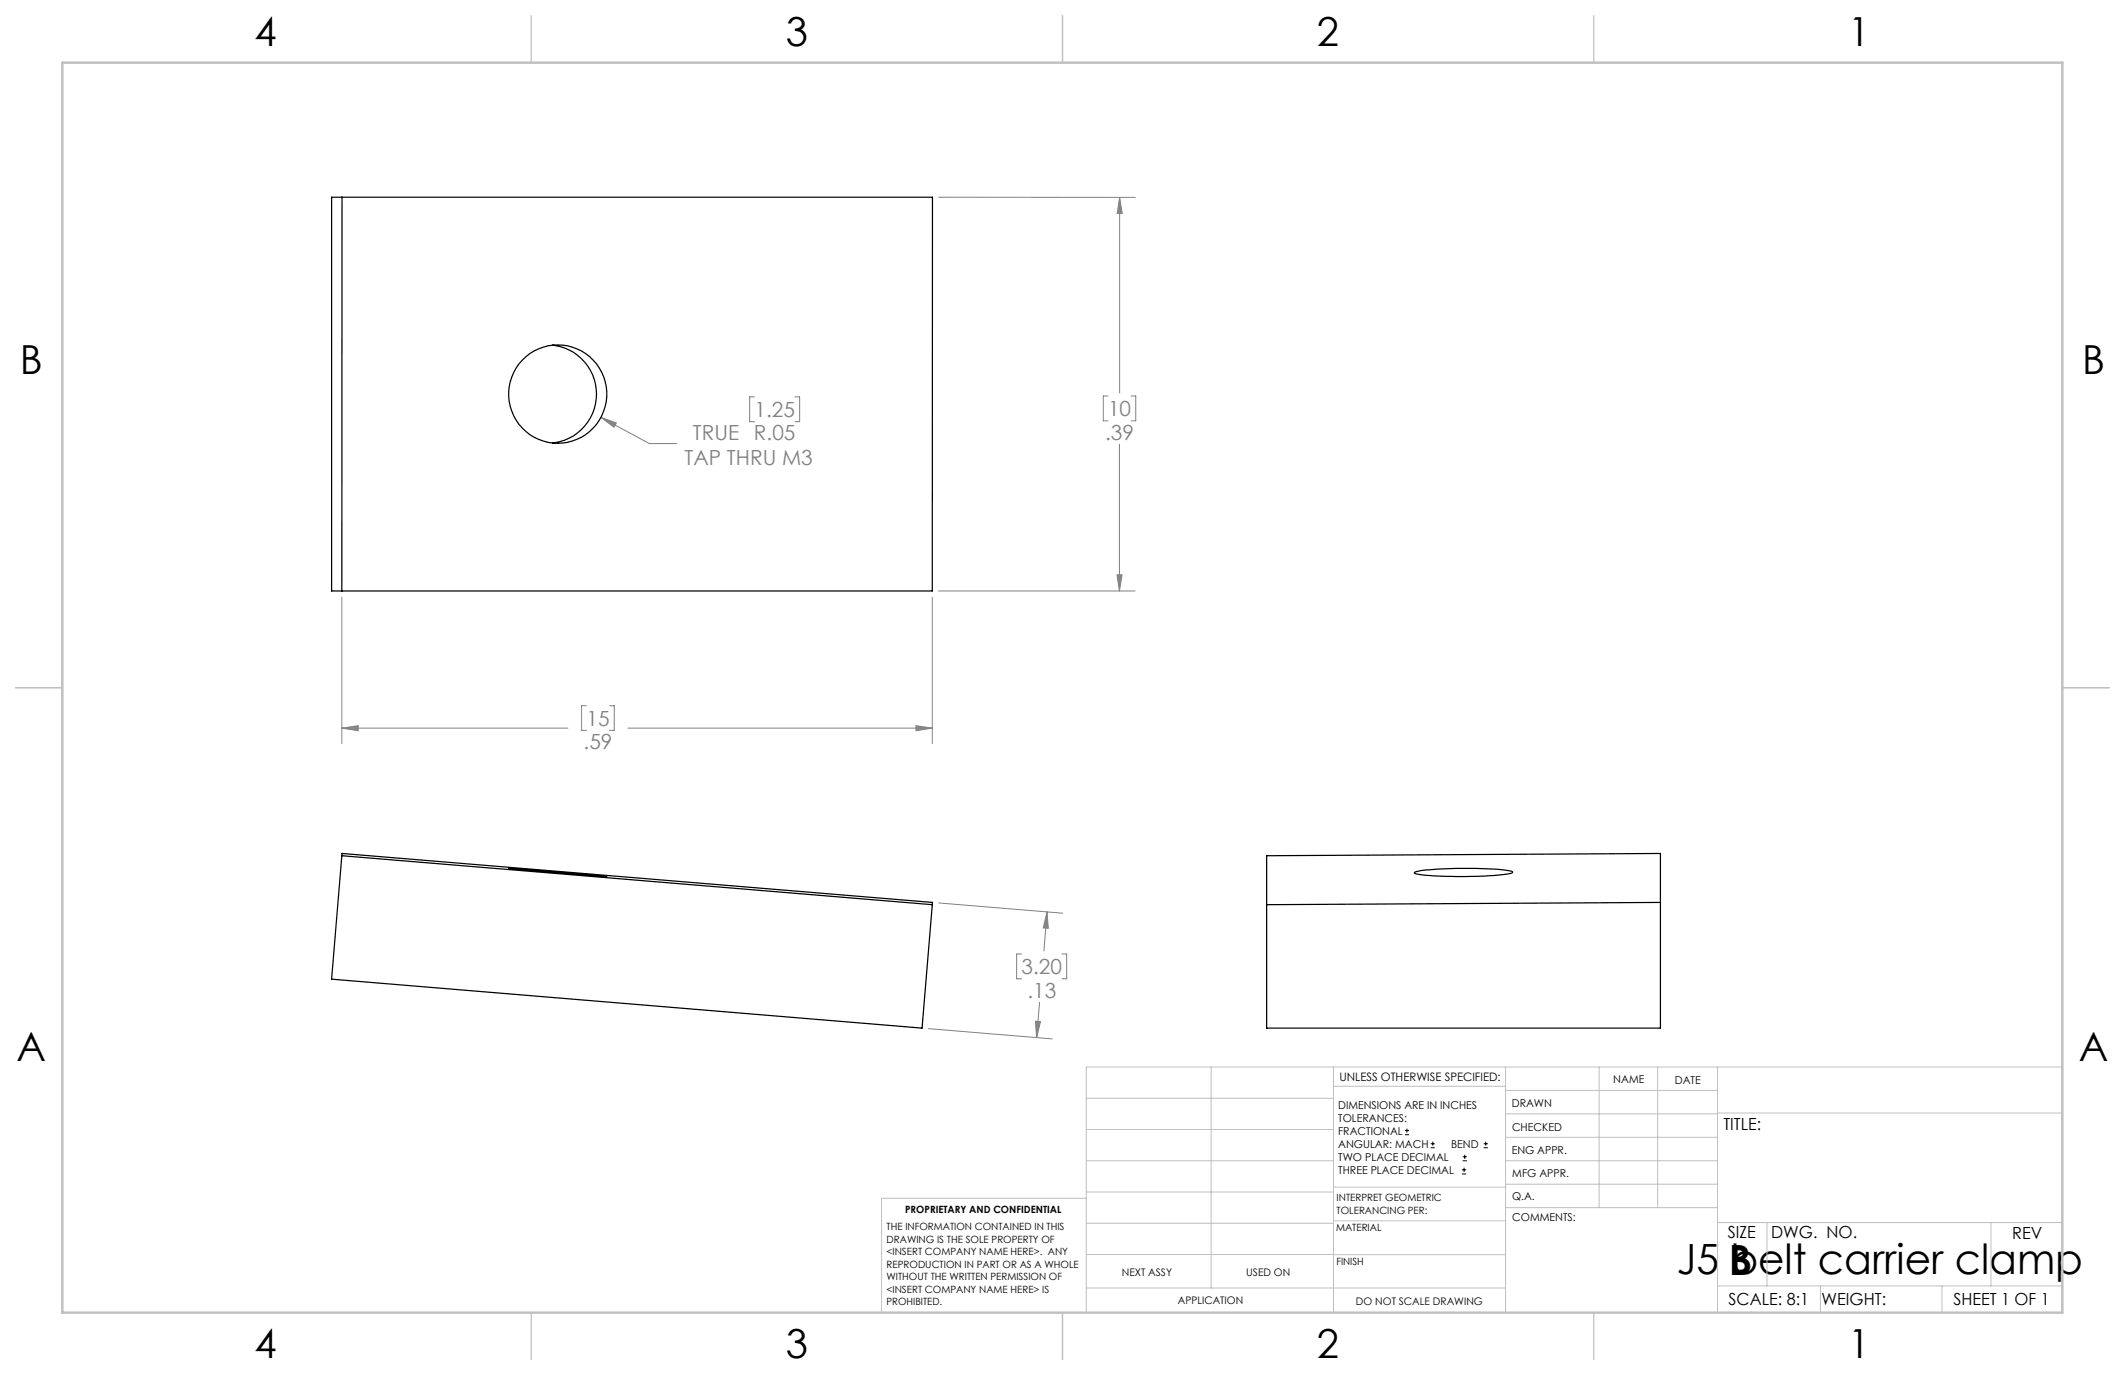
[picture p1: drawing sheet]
<svg xmlns="http://www.w3.org/2000/svg" width="432mm" height="279mm" viewBox="0 0 432 279" stroke-linecap="round" stroke-linejoin="round" font-family="sans-serif">
<g fill="none" stroke="#000" stroke-width=".2">
<path d="M285.5 230.6h.8M285.5 229.7h.8M285.9 229.3v.9M290.7 233.2h.8M290.7 232.4h.8M291.1 232v.8M297.1 238.5h.8M297.1 237.7h.8M297.2 235.9h.9M297.2 235.1h.9M297.5 237.3v.8M297.6 234.6v.9"/>
<path d="M301.5 233.2h.8M301.5 232.4h.8M301.9 232v.8"/>
</g>
<g fill="none" stroke="#808080" stroke-width=".2">
<path d="M190.7 40.1h40M227.5 40.1l.5 3.3h-1zM227.5 40.1v39.7M122.1 84.8l3.1 1.1-.4 .9zM122.1 84.8l9.8 5.3h5.6M153.3 80.6h-1v5.1h1M161.5 80.6h1v5.1h-1M225.1 80.5h-.9v5h.9M227.5 90.3v29.8M229.8 80.5h1v5h-1M227 116.8h1l-.5 3.3zM69.5 121.4v29.7"/>
<path d="M189.4 121.4v29.7M190.7 120.1h39.9M69.5 148l3.3-.5v1zM69.5 148h45.9M119.2 143.4h-1v5h1M123.9 143.4h.9v5h-.9M127.6 148h61.8M186.1 147.5l3.3 .5-3.3 .5zM190.7 183.5l25.2 2.1M207.6 193.9h-1v5h1M212.8 185.3l.2 3.3h-1zM212.8 185.3l-.7 7.9"/>
<path d="M215.8 193.9h.9v5h-.9M188.6 209l25.2 2.1M210.4 207.5l1 .1-.8 3.3zM211.2 203.7l-.6 7.2"/>
</g>
<g fill="none" stroke="#c0c0c0" stroke-width=".2">
<path d="M246.1 216.8v44.9M271 216.8v49.9M305.9 216.8v49.9M324.9 216.8v28.6M336.8 216.8v28.6M349 216.8v49.9M419.1 216.8h-198.4v49.9M220.7 235.9h50.3M220.7 229.5h50.3M220.7 223.2h50.3M271 220.7h34.9M305.9 231.1h43.1"/>
<path d="M305.9 226.3h43.1M305.9 221.6h43.1M305.9 235.9h43.1M349 226.2h70.1M220.7 248.6h50.3M220.7 242.2h50.3M220.7 254.9h50.3M220.7 243.5h-41.6v23.2M271 255h34.9M271 248.1h35M271 241.2h35M305.9 240.6h43.1"/>
<path d="M306 245.4h43M349 248.4h70.1M359.1 248.4v12.9M404.6 248.4v12.9M220.7 261.7h85.2M349 261.3h70.1M369.9 261.3v5.4M394.6 261.3v5.4"/>
</g>
<path d="M108 3.2v9.5M215.9 3.2v9.5M323.8 3.2v9.5M3.1 139.7h9.6M419.1 139.7h9.5M108 266.7v9.6M215.9 266.7v9.6M323.8 266.7v9.6" fill="none" stroke="#c0c0c0" stroke-width=".25"/>
<path d="M12.7 12.7h406.4v254h-406.4z" fill="none" stroke="#c0c0c0" stroke-width=".5"/>
<path d="M212.8 185.3l.2 3.3h-1zM210.4 207.5l1 .1-.8 3.3zM186.1 147.5l3.3 .5-3.3 .5zM69.5 148l3.3-.5v1zM227 116.8h1l-.5 3.3zM227.5 40.1l.5 3.3h-1zM122.1 84.8l2.7 2 .4-.9z" fill="#808080"/>
<g fill="none" stroke="#000" stroke-width=".25">
<path d="M67.4 40.1h122.1l-.1 80h-122zM69.5 40.1v80M112.3 70.1a10 10 0 0 1 8.9 10 10 10 0 0 1-8.9 9.9M69.5 173.9l-2.1 25.1 120 9.9 2-25.1M69.5 173.9l119.9 9.9M69.5 173.9v-.5l120 10-.1 .4M103.4 176.5l19.9 1.6zM257.4 173.9l80-.5v35.5h-80zM287.4 177.3a25 25 0 0 1 7.5-.8 56 56 0 0 1 12.4 .6l.1 .1a6.4 6.4 0 0 1-3.1 .6 85.1 85.1 0 0 1-16.4-.2l-.5-.2zM337.4 183.4l-80 .4"/>
<circle cx="113.3" cy="80.1" r="10"/>
</g>
<g font-size="8.5">
<text x="340.7" y="258.9">J5 belt carrier clamp</text>
<text x="351.3" y="259">B</text>
</g>
<g font-size="8.1">
<text x="51.7" y="9.3">4</text>
<text x="159.7" y="9.3">3</text>
<text x="267.6" y="9.3">2</text>
<text x="375.6" y="9.3">1</text>
<text x="4" y="76">B</text>
<text x="423.1" y="76">B</text>
<text x="3.3" y="215.7">A</text>
<text x="422.4" y="215.7">A</text>
<text x="51.7" y="276">4</text>
<text x="159.7" y="276">3</text>
<text x="267.6" y="276">2</text>
<text x="375.6" y="276">1</text>
</g>
<g font-size="4.2" fill="#808080">
<text x="140.8" y="89.4">TRUE</text>
<text x="153.2" y="89.5">R.05</text>
<text x="153.3" y="84.7">1.25</text>
<text x="224.6" y="89.3">.39</text>
<text x="225.2" y="84.6">10</text>
<text x="139.1" y="94.5">TAP THRU M3</text>
<text x="119.2" y="147.5">15</text>
<text x="118.6" y="152.2">.59</text>
<text x="207.6" y="198">3.20</text>
<text x="208.8" y="202.7">.13</text>
</g>
<g font-size="3.4">
<text x="350.2" y="229.5">TITLE:</text>
<text x="351.1" y="251.6">SIZE</text>
<text x="359.9" y="251.6">DWG. NO.</text>
<text x="408.9" y="251.7">REV</text>
<text x="351.2" y="265.2">SCALE: 8:1</text>
<text x="370.1" y="265.3">WEIGHT:</text>
<text x="396.9" y="265.2">SHEET 1 OF 1</text>
</g>
<text font-size="2.4" x="272.2" y="219.7">UNLESS OTHERWISE SPECIFIED:</text>
<g font-size="2.2">
<text x="327.8" y="220.1">NAME</text>
<text x="340.3" y="220.2">DATE</text>
<text x="271.9" y="225.3">DIMENSIONS ARE IN INCHES</text>
<text x="271.9" y="227.9">TOLERANCES:</text>
<text x="307.2" y="224.9">DRAWN</text>
<text x="271.9" y="230.6">FRACTIONAL</text>
<text x="271.9" y="233.2">ANGULAR: MACH</text>
<text x="294.9" y="233.2">BEND</text>
<text x="307.3" y="229.8">CHECKED</text>
<text x="271.9" y="235.9">TWO PLACE DECIMAL</text>
<text x="271.9" y="238.5">THREE PLACE DECIMAL</text>
<text x="307.2" y="234.5">ENG APPR.</text>
<text x="307.3" y="239.2">MFG APPR.</text>
<text x="307.3" y="243.9">Q.A.</text>
<text x="307.3" y="248.1">COMMENTS:</text>
</g>
<g font-size="2.1">
<text x="227.9" y="259.2">NEXT ASSY</text>
<text x="253.3" y="259.2">USED ON</text>
<text x="239.3" y="265">APPLICATION</text>
<text x="275.5" y="265.1">DO NOT SCALE DRAWING</text>
</g>
<g font-size="2">
<text x="271.6" y="244.1">INTERPRET GEOMETRIC</text>
<text x="180.2" y="250">THE INFORMATION CONTAINED IN THIS</text>
<text x="183.9" y="246.4">PROPRIETARY AND CONFIDENTIAL</text>
<text x="271.5" y="250.2">MATERIAL</text>
<text x="271.6" y="246.6">TOLERANCING PER:</text>
<text x="180.2" y="252.5">DRAWING IS THE SOLE PROPERTY OF</text>
<text x="180.2" y="255.1">&lt;INSERT COMPANY NAME HERE&gt;. ANY</text>
<text x="180.2" y="257.6">REPRODUCTION IN PART OR AS A WHOLE</text>
<text x="271.5" y="257">FINISH</text>
<text x="180.2" y="260.1">WITHOUT THE WRITTEN PERMISSION OF</text>
<text x="180.2" y="262.6">&lt;INSERT COMPANY NAME HERE&gt; IS</text>
<text x="180.2" y="265.2">PROHIBITED.</text>
</g>
</svg>
